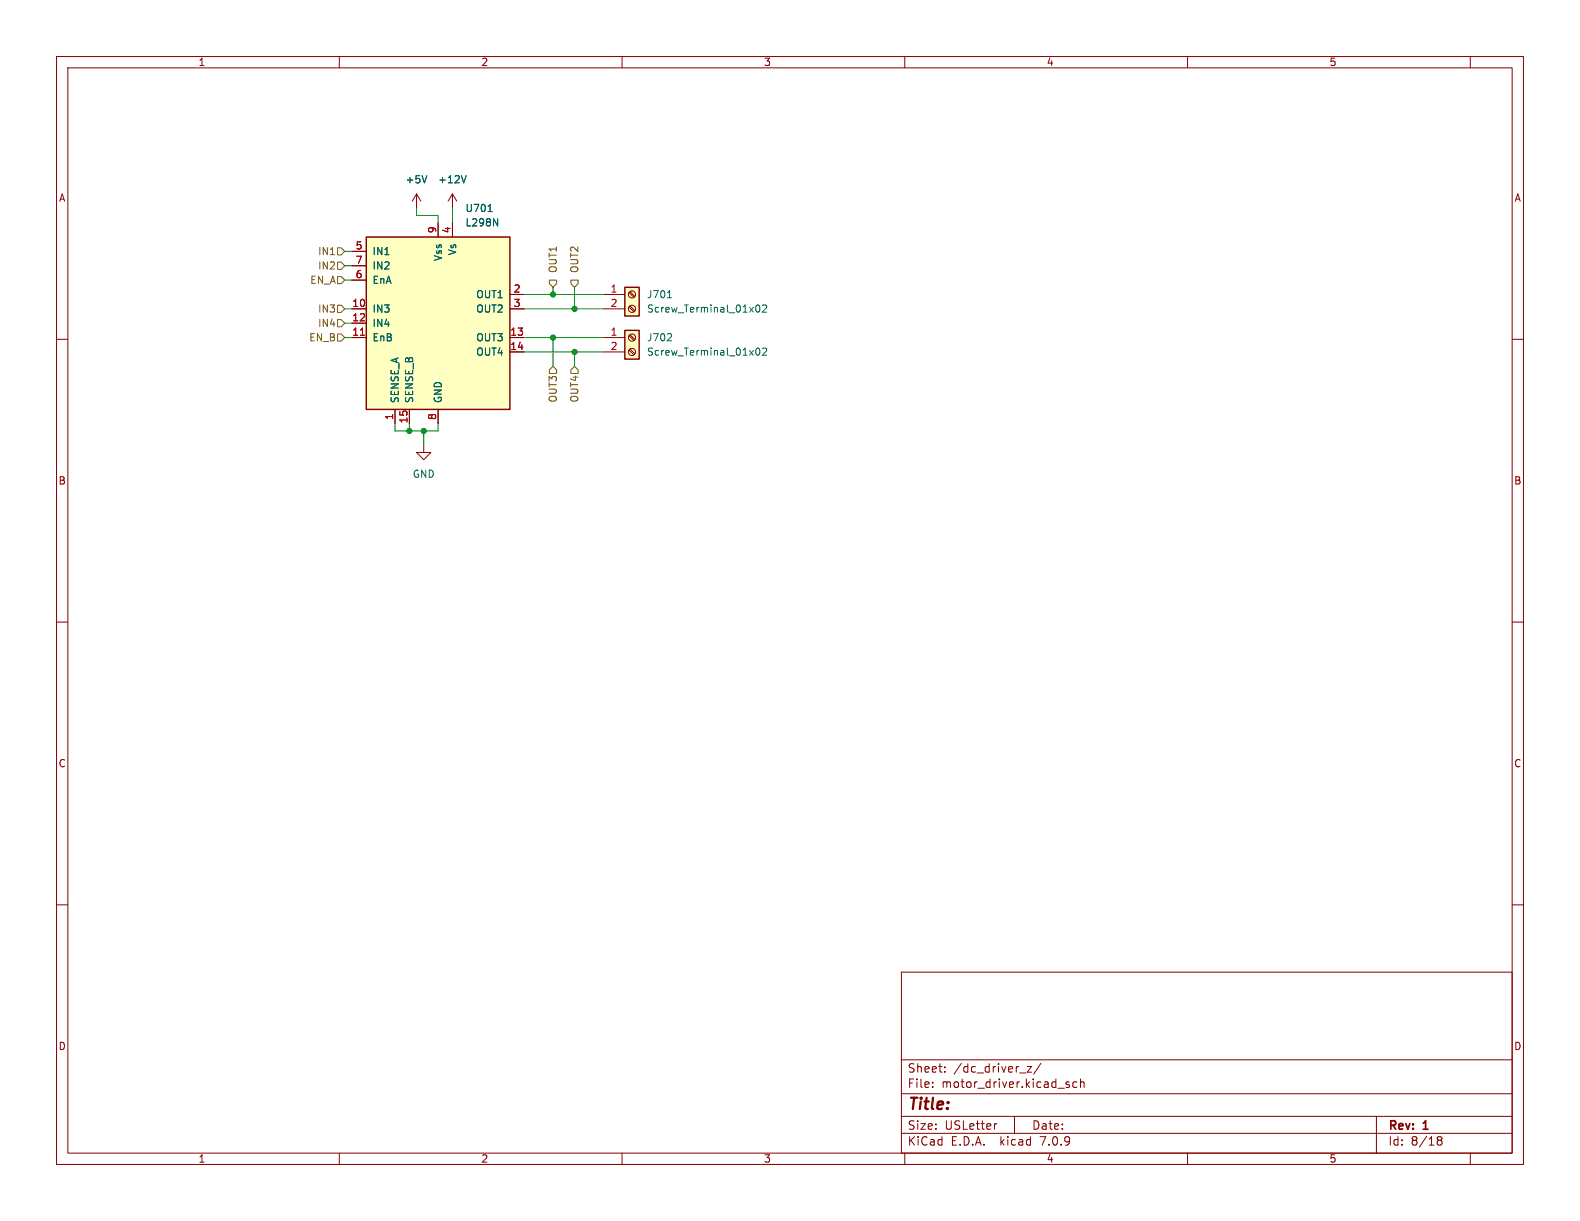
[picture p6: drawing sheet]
<svg xmlns="http://www.w3.org/2000/svg" width="279mm" height="216mm" viewBox="0 0 279 216" stroke-linecap="round" stroke-linejoin="round" font-family="sans-serif">
<g fill="none" stroke="#840000" stroke-width=".18">
<path d="M10 10h259.4v195.9h-259.4zM12 12h255.4v191.9h-255.4zM60 10v2M110 10v2M160 10v2M210 10v2M260 10v2M73.7 34.3l-.8 1.3M73.7 34.3v2.5M73.7 34.3l.7 1.3M77.5 39.4v2.5M80 34.3l-.8 1.3"/>
<path d="M80 34.3v2.5M80 39.4v2.5M80 34.3l.8 1.3M10 60h2M62.2 59.7h2.6M62.2 54.6h2.6M62.2 57.2h2.6M62.2 44.5h2.6M62.2 49.5h2.6M62.2 47h2.6M90.2 59.7h2.5M90.2 52.1h2.5"/>
<path d="M90.2 54.6h2.5M106.7 59.7h3.8M106.7 52.1h3.8M106.7 54.6h3.8M111.2 59.4l.9 .8M111.2 54.3l.9 .8M111.2 51.7l.9 .9M111.4 59.2l.9 .8M111.4 54.1l.9 .8M111.4 51.6l.9 .8M267.4 60h2M69.8 72.4v2.5"/>
<path d="M72.4 72.4v2.5M74.9 78.7v1.3h1.3l-1.3 1.3-1.2-1.3h1.2M77.5 72.4v2.5M90.2 62.2h2.5M106.7 62.2h3.8M111.2 61.9l.9 .8M111.4 61.7l.9 .9M10 110h2M267.4 110h2M10 160h2M267.4 160h2M159.4 171.9h108v32h-108z"/>
<path d="M159.4 197.4h108M159.4 193.4h108M159.4 187.4h108M164.9 192.1v.2M164.9 191.4v.1M167.1 189.4v.2M167.1 188.7v.1M176.3 198.7l-.3 .1M179.4 197.4v3M180.3 189.7h1.1M181.6 188.6h.8l-.8 1h.8M184.1 188l-1.3 1.9"/>
<path d="M188.6 191.7l.3 .1 .2 .2v.2l-.5 .1M188.6 191.4h.5M190.4 191.4l-.4-.1-.3 .3v.4l.2 .2h.5M191.1 191.4l.2-.1 .3 .1 .1 .9M191.1 190.8v1.5M243.4 197.4v6.5M60 203.9v2M110 203.9v2M159.4 200.4h108M160 203.9v2M210 203.9v2M254.1 201.3l.3 .3"/>
<path d="M254.1 201.3l.3-.3 .5 .1 .1 .2-.3 .3M254.4 201.6h.3M254.4 201.6l-.3 .3M254.7 201.6l.3 .3-.1 .5-.5 .1-.3-.3M260 203.9v2"/>
<circle cx="111.8" cy="59.7" r=".63"/>
<circle cx="111.8" cy="52.1" r=".63"/>
<circle cx="111.8" cy="54.6" r=".63"/>
<circle cx="111.8" cy="62.2" r=".63"/>
</g>
<path d="M75.5 31.1l-.4 1.2M82.4 31.1l-.4 1.2M86.3 37.4h.7M87.3 38.7l.7 1.2v-1.2M118 52.6h.8M118.6 59.1l.2 .1-.1 .3-.7 .8h.8M133.8 54l.1-.1a.68 .68 0 0 1 .5 .7 .68 .68 0 0 1-.5 .6l-.1-.1-.2-.4zM134.9 54l.4-.1 .3 .4-.8 .9h.8M133.8 61.7l.1-.2a.68 .68 0 0 1 .5 .7 .68 .68 0 0 1-.5 .6l-.1-.1-.2-.4zM134.9 61.7l.4-.2 .3 .4-.8 .9h.8" fill="none" stroke="#006464" stroke-width=".18"/>
<g fill="#ffffc2" stroke="#ffffc2" stroke-width=".18">
<path d="M110.5 58.4h2.5v5.1h-2.5z"/>
<path d="M110.5 50.8h2.5v5.1h-2.5z"/>
<path d="M64.8 41.9h25.4v30.5h-25.4z"/>
</g>
<path d="M64.8 41.9h25.4v30.5h-25.4zM110.5 58.4h2.5v5.1h-2.5zM110.5 50.8h2.5v5.1h-2.5z" fill="none" stroke="#840000" stroke-width=".25"/>
<path d="M63.7 59.3h.8" fill="none" stroke="#a90000" stroke-width=".18"/>
<path d="M59.7 43.8h.6l.7 .7-.7 .6h-.6zM59.7 54h.6l.7 .6-.7 .6h-.6zM59.7 46.4h.6l.7 .6-.7 .6h-.6zM59.7 48.9h.6l.7 .6-.7 .7h-.6zM59.7 56.5h.6l.7 .7-.7 .6h-.6zM59.7 59.1h.6l.7 .6-.7 .6h-.6zM97.2 49.5h1.2v.7l-.6 .6-.6-.6zM101 49.5h1.2v.7l-.6 .6-.6-.6zM97.8 64.8l.6 .6v.6h-1.2v-.6zM101.6 64.8l.6 .6v.6h-1.2v-.6z" fill="none" stroke="#725600" stroke-width=".18"/>
<g fill="none" stroke="#009600" stroke-width=".18">
<path d="M73.7 36.8v1.3h3.8v1.3M80 36.8v2.6M61 44.5h1.2M61 47h1.2M61 57.2h1.2M61 54.6h1.2M61 59.7h1.2M61 49.5h1.2M92.7 54.6h14M92.7 59.7h14M92.7 52.1h14M97.8 50.8v1.3"/>
<path d="M97.8 59.7v5.1M101.6 50.8v3.8M69.8 74.9v1.3h7.7v-1.3M72.4 74.9v1.3M74.9 76.2v2.5M92.7 62.2h14M101.6 62.2v2.6"/>
</g>
<g fill="#009600" stroke="#009600" stroke-width=".18">
<circle cx="97.8" cy="59.7" r=".46"/>
<circle cx="97.8" cy="52.1" r=".46"/>
<circle cx="101.6" cy="62.2" r=".46"/>
<circle cx="101.6" cy="54.6" r=".46"/>
<circle cx="74.9" cy="76.2" r=".46"/>
<circle cx="72.4" cy="76.2" r=".46"/>
</g>
<text font-size="2.8" fill="#840000" x="160.4" y="196.8">Title:</text>
<g font-size="2.1" fill="#840000">
<text x="160.4" y="189.9">Sheet:</text>
<text x="168.6" y="189.9">/dc_driver_z/</text>
<text x="160.4" y="192.6">File:</text>
<text x="166.5" y="192.6">motor_driver.kicad_sch</text>
<text x="160.4" y="202.8">KiCad</text>
<text x="160.4" y="200">Size:</text>
<text x="167.1" y="200">USLetter</text>
<text x="168.1" y="202.8">E.D.A.</text>
<text x="177" y="202.8">kicad</text>
<text x="182.4" y="200">Date:</text>
<text x="184.2" y="202.8">7.0.9</text>
<text x="245.4" y="200.2">Rev:</text>
<text x="245.4" y="202.8">Id:</text>
<text x="249.5" y="202.8">8/18</text>
<text x="251.8" y="200.2">1</text>
</g>
<g font-size="1.8" fill="#840000">
<text x="35" y="11.9">1</text>
<text x="85" y="11.9">2</text>
<text x="135" y="11.9">3</text>
<text x="185" y="11.9">4</text>
<text x="235" y="11.9">5</text>
<text x="10.3" y="35.9">A</text>
<text x="267.7" y="35.9">A</text>
<text x="10.3" y="85.9">B</text>
<text x="267.7" y="85.9">B</text>
<text x="10.3" y="135.9">C</text>
<text x="267.7" y="135.9">C</text>
<text x="10.3" y="185.9">D</text>
<text x="267.7" y="185.9">D</text>
<text x="35" y="205.8">1</text>
<text x="85" y="205.8">2</text>
<text x="135" y="205.8">3</text>
<text x="185" y="205.8">4</text>
<text x="235" y="205.8">5</text>
</g>
<g font-size="1.8" fill="#006464">
<text x="71.6" y="32.6">+5V</text>
<text x="77.4" y="32.6">+12V</text>
<text x="82.2" y="37.7">U701</text>
<text x="82.2" y="40.2">L298N</text>
<text x="65.8" y="45.3">IN1</text>
<text x="65.8" y="47.9">IN2</text>
<text x="78.3" y="46.3" transform="rotate(-90 78.3 46.3)">Vss</text>
<text x="80.9" y="45.2" transform="rotate(-90 80.9 45.2)">Vs</text>
<text x="65.8" y="50.4">EnA</text>
<text x="84.1" y="52.9">OUT1</text>
<text x="114.3" y="52.9">J701</text>
<text x="65.8" y="55.5">IN3</text>
<text x="65.8" y="58">IN4</text>
<text x="84.1" y="55.5">OUT2</text>
<text x="114.3" y="55.5">Screw_Terminal_01x02</text>
<text x="65.8" y="60.6">EnB</text>
<text x="84.1" y="60.6">OUT3</text>
<text x="84.1" y="63.1">OUT4</text>
<text x="114.3" y="60.6">J702</text>
<text x="114.3" y="63.1">Screw_Terminal_01x02</text>
<text x="70.7" y="71.4" transform="rotate(-90 70.7 71.4)">SENSE_A</text>
<text x="73.3" y="71.4" transform="rotate(-90 73.3 71.4)">SENSE_B</text>
<text x="78.3" y="71.4" transform="rotate(-90 78.3 71.4)">GND</text>
<text x="72.9" y="84.7">GND</text>
</g>
<g font-size="1.8" fill="#a90000">
<text x="77.2" y="41.3" transform="rotate(-90 77.2 41.3)">9</text>
<text x="79.8" y="41.3" transform="rotate(-90 79.8 41.3)">4</text>
<text x="62.8" y="44.2">5</text>
<text x="62.8" y="46.7">7</text>
<text x="62.8" y="49.3">6</text>
<text x="90.7" y="51.8">2</text>
<text x="107.9" y="51.8">1</text>
<text x="62.2" y="54.4">10</text>
<text x="62.2" y="59.4">11</text>
<text x="62.2" y="56.9">12</text>
<text x="90.1" y="59.4">13</text>
<text x="90.7" y="54.4">3</text>
<text x="107.9" y="59.4">1</text>
<text x="107.9" y="54.4">2</text>
<text x="90.1" y="62">14</text>
<text x="107.9" y="62">2</text>
<text x="69.6" y="74.4" transform="rotate(-90 69.6 74.4)">1</text>
<text x="72.1" y="75" transform="rotate(-90 72.1 75)">15</text>
<text x="77.2" y="74.4" transform="rotate(-90 77.2 74.4)">8</text>
</g>
<g font-size="1.8" fill="#725600">
<text x="56.2" y="45.3">IN1</text>
<text x="56.2" y="47.9">IN2</text>
<text x="54.8" y="50.4">EN_A</text>
<text x="98.7" y="48.2" transform="rotate(-90 98.7 48.2)">OUT1</text>
<text x="102.5" y="48.2" transform="rotate(-90 102.5 48.2)">OUT2</text>
<text x="56.2" y="55.5">IN3</text>
<text x="56.2" y="58">IN4</text>
<text x="54.6" y="60.6">EN_B</text>
<text x="98.7" y="71.1" transform="rotate(-90 98.7 71.1)">OUT3</text>
<text x="102.5" y="71.1" transform="rotate(-90 102.5 71.1)">OUT4</text>
</g>
</svg>
